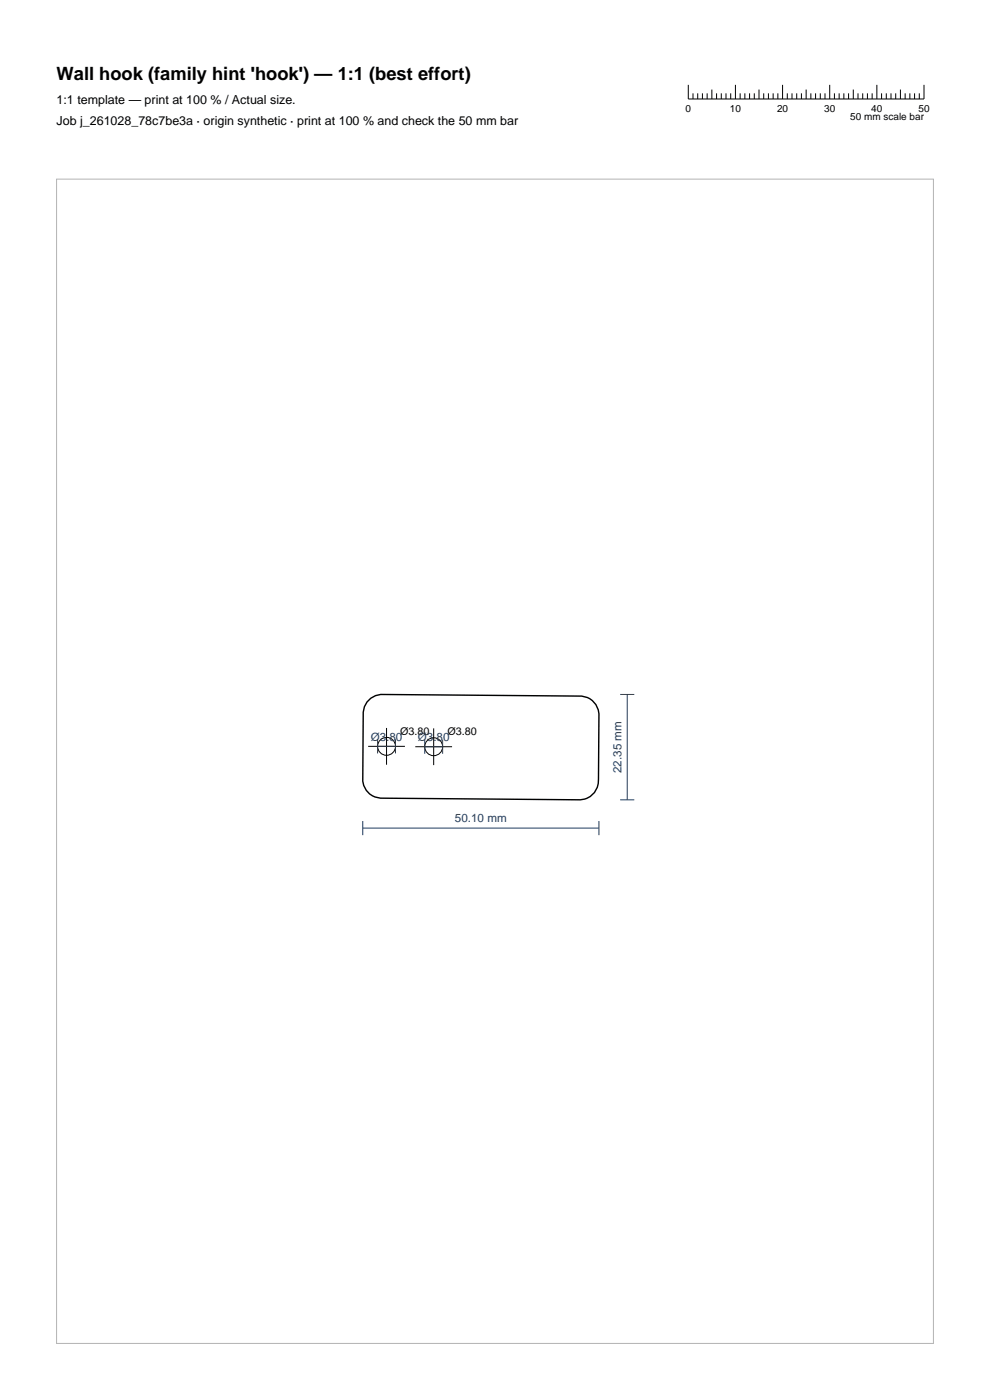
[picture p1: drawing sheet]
<svg xmlns="http://www.w3.org/2000/svg" width="210mm" height="297mm" viewBox="0 0 210 297" stroke-linecap="round" stroke-linejoin="round" font-family="sans-serif">
<g fill="none" stroke="#000" stroke-width=".21">
<path d="M146 18v3h50v-3M147 19.8v1.2M148 19.8v1.2M149 19.8v1.2M150 19.8v1.2M151 19v2M152 19.8v1.2M153 19.8v1.2M154 19.8v1.2M155 19.8v1.2M156 18v3M157 19.8v1.2"/>
<path d="M158 19.8v1.2M159 19.8v1.2M160 19.8v1.2M161 19v2M162 19.8v1.2M163 19.8v1.2M164 19.8v1.2M165 19.8v1.2M166 18v3M167 19.8v1.2M168 19.8v1.2M169 19.8v1.2"/>
<path d="M170 19.8v1.2M171 19v2M172 19.8v1.2M173 19.8v1.2M174 19.8v1.2M175 19.8v1.2M176 18v3M177 19.8v1.2M178 19.8v1.2M179 19.8v1.2M180 19.8v1.2M181 19v2"/>
<path d="M182 19.8v1.2M183 19.8v1.2M184 19.8v1.2M185 19.8v1.2M186 18v3M187 19.8v1.2M188 19.8v1.2M189 19.8v1.2M190 19.8v1.2M191 19v2M192 19.8v1.2M193 19.8v1.2"/>
<path d="M194 19.8v1.2M195 19.8v1.2M78.1 158.3h7.8M82 154.4v7.8M88.1 158.4h7.8M92 154.5v7.8"/>
<circle cx="82" cy="158.3" r="1.9"/>
<circle cx="92" cy="158.4" r="1.9"/>
</g>
<path d="M78.7 148.1l.9-.5 1.1-.3 42.7 .4a4 4 0 0 1 3.6 3.7v13.9a4.1 4.1 0 0 1-3.9 4.4l-42.4-.4a4 4 0 0 1-3.7-3.6v-14.6l.3-1.2 .6-1z" fill="none" stroke="#000" stroke-width=".3"/>
<path d="M80.1 158.3h3.8M80.1 156.8v3M83.9 156.8v3M90.1 158.4h3.8M90.1 156.9v3M93.9 156.9v3M131.5 147.3h3.1M133 147.3v22.4M77 175.7h50M77 174.2v3M127 174.2v3M131.5 169.7h3.1" fill="none" stroke="#1f3b5e" stroke-width=".21"/>
<path d="M12 38h186v247h-186z" fill="none" stroke="#b3b3b3" stroke-width=".21"/>
<text font-size="3.9" x="12" y="17">Wall hook (family hint 'hook') — 1:1 (best effort)</text>
<g font-size="2.6">
<text x="12" y="22">1:1 template — print at 100 % / Actual size.</text>
<text x="12" y="26.5">Job j_261028_78c7be3a · origin synthetic · print at 100 % and check the 50 mm bar</text>
</g>
<g font-size="2.5" fill="#1f3b5e">
<text x="78.6" y="157.1">Ø3.80</text>
<text x="88.6" y="157.2">Ø3.80</text>
<text x="131.8" y="164" transform="rotate(-90 131.8 164)">22.35 mm</text>
<text x="96.5" y="174.5">50.10 mm</text>
</g>
<g font-size="2.3">
<text x="84.9" y="155.9">Ø3.80</text>
<text x="94.9" y="156">Ø3.80</text>
</g>
<g font-size="2.1">
<text x="145.4" y="23.8">0</text>
<text x="154.8" y="23.8">10</text>
<text x="164.8" y="23.8">20</text>
<text x="174.8" y="23.8">30</text>
<text x="184.8" y="23.8">40</text>
<text x="194.8" y="23.8">50</text>
<text x="180.4" y="25.5">50 mm scale bar</text>
</g>
</svg>
